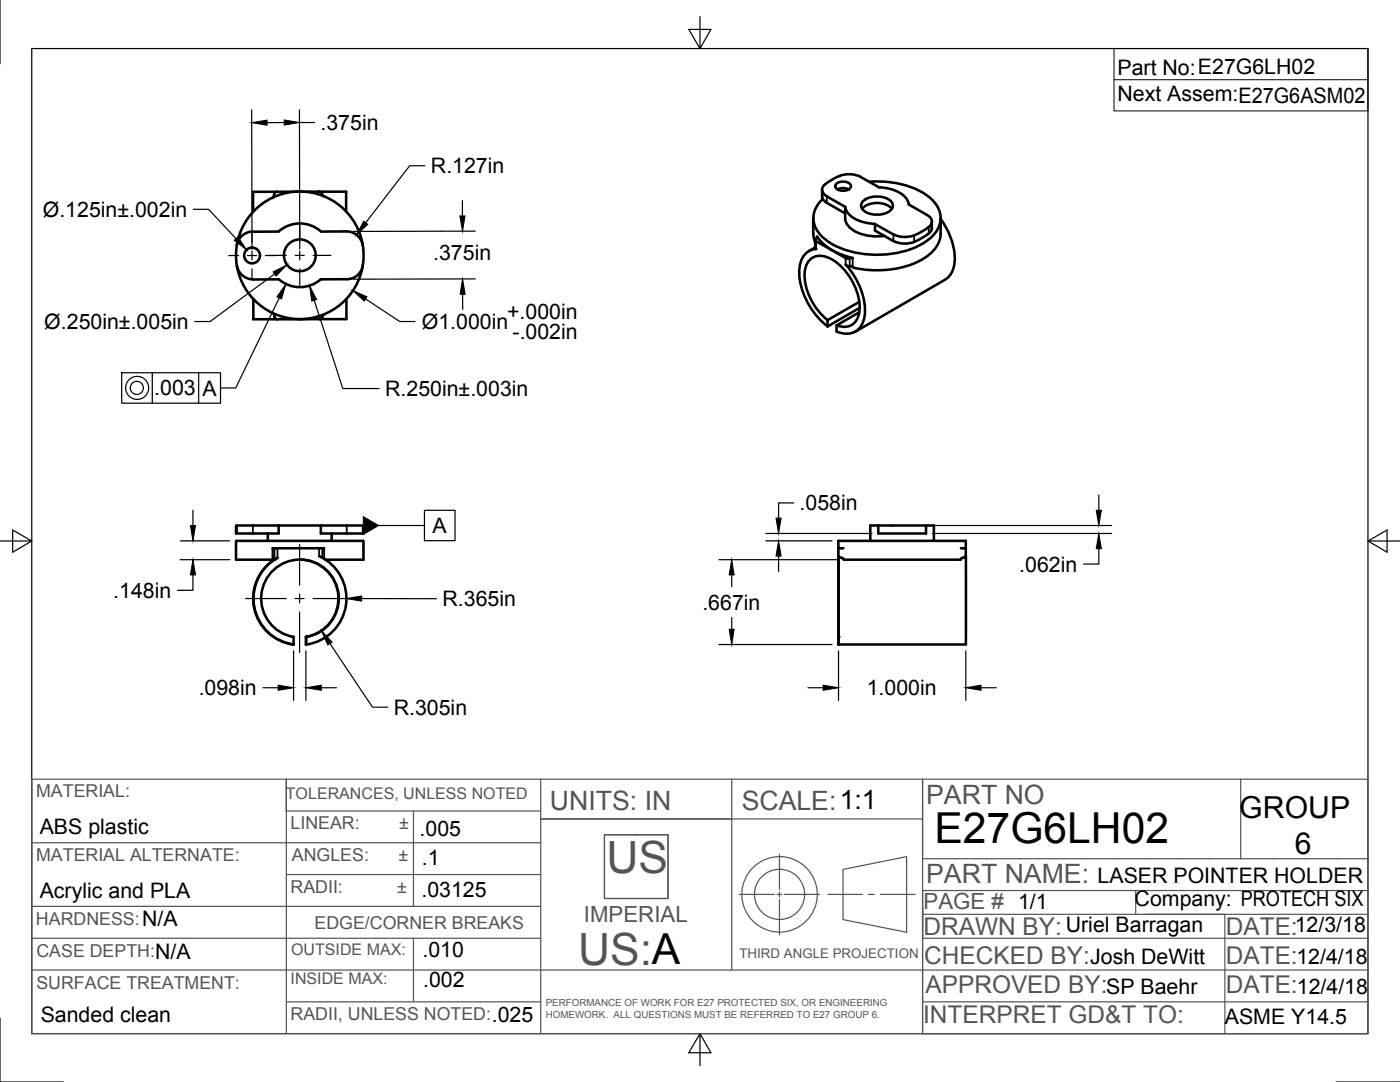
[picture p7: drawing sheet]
<svg xmlns="http://www.w3.org/2000/svg" width="279mm" height="216mm" viewBox="0 0 279 216" stroke-linecap="round" stroke-linejoin="round" font-family="sans-serif">
<!-- layer: Visible -->
<g fill="none" stroke="#000" stroke-width=".51">
<path d="M54.7 38.9h.1M55.3 38.3h-4.8v4M55.3 38.3l13.8-.1v4.1M55.4 38.2a.75 .75 0 0 0-.7 1l-.4 .3M63.7 38.2a.71 .71 0 0 1 .6 .7l.3 .3M164.1 37.9v1.3a1.6 1.6 0 0 0 .9 1.3l3.7 2.1M164.7 36.8a1.33 1.33 0 0 0-.6 1.3 1.33 1.33 0 0 0 .9 1l3.7 2.2M166.9 36.7a2.04 2.04 0 0 1 2.9 .3 1.36 1.36 0 0 1-1.8 1.1 1.21 1.21 0 0 1-1.3-1.1zM167.2 37.8a2.45 2.45 0 0 1 2.2 0M167.6 35.1l1.8-.3a4.6 4.6 0 0 1 2.3 .5l3.7 2.1a6.4 6.4 0 0 1 5.8 2.8l.2 .6 3.6 2.1M167.6 35.1l-1.6 .8-1.3 .9M173.5 36.3a17.3 17.3 0 0 1 12.2 3.2 4.9 4.9 0 0 1 .4 7.6 15.5 15.5 0 0 1-10.5 3.7 16.7 16.7 0 0 1-11.4-3.5 4.8 4.8 0 0 1 0-7.6"/>
<path d="M47.3 53a3.2 3.2 0 0 0 3.2 2.7M50.4 46.2a3.2 3.2 0 0 0-3.1 2.7M50.6 59.7v4h4.8M64 46.2h5.2a3.2 3.2 0 0 1 3.2 2.7M64 46.2a6.4 6.4 0 0 0-8.4 0h-5.2M64.1 55.7a6.4 6.4 0 0 1-8.5 0l-5.1 .1M69.1 59.6v4.1h-5.4M72.4 53a12.7 12.7 0 0 1-12.5 10.7 12.7 12.7 0 0 1-12.6-10.7M72.4 53a12.7 12.7 0 0 0-12.6-14.8 12.7 12.7 0 0 0-12.5 14.8M72.4 53a3.2 3.2 0 0 1-3.2 2.7h-5.2M162.3 43.5v3.1M162.3 46.6l.4 1.8"/>
<path d="M162.7 47.9v1.8h.2M162.7 49.4l-1.3 .7M162.9 47.6l.2-.1v-.3a11.6 11.6 0 0 0 7.1 4.3l-.9 .1-.5-.1M162.9 48.1l5.9 3.4M162.9 47.6l-.2 .2 .2 .3M162.9 49.7a3.7 3.7 0 0 0-3.4 3.9 14.3 14.3 0 0 0 5.7 11.5M168.7 43.5a3.8 3.8 0 0 0 3 3.1l2.7 .6 2.2-.1M168.7 41.3v2.2M168.7 41.3a4 4 0 0 0 3 2.8l2.9 .6M168.8 52.8a13.9 13.9 0 0 1 3.8 10.2 3.7 3.7 0 0 1-5.6 3.2M172.1 41.7a4.3 4.3 0 0 1 5.9 0M172.3 40.1a4.4 4.4 0 0 1 5.7 .3 1.55 1.55 0 0 1-1.3 2.2 4.3 4.3 0 0 1-4.7-1 1.18 1.18 0 0 1 .3-1.5z"/>
<path d="M178.3 46.8l-3.7-2.1v1.3l3.7 2.1M185 42.9a1.33 1.33 0 0 1 1 1.1 1.33 1.33 0 0 1-.6 1.3M185.4 45.3a6.9 6.9 0 0 1-6.6 1.7l-.5-.2M185.4 46.6a6.8 6.8 0 0 1-6.6 1.7l-.5-.2M186 44.2v1.3M186 45.5l-.2 .6-.4 .5M187.7 43.7a12.7 12.7 0 0 1 2.7 9.5 4 4 0 0 1-1.8 2.6l-17.9 10.4M187.7 43.5v3.1M187.7 46.6a6.3 6.3 0 0 1-3.6 5.1 19.3 19.3 0 0 1-13.9 1.6l-.4-.2h-.6l-.4-.3M54.4 62.4l.4 .6M54.7 63.1a.65 .65 0 0 0 .7 .6M54.7 63v.1"/>
<path d="M63.7 63.7h-8.3M64.7 62.7l-.3 .3a.76 .76 0 0 1-.7 .7M165.2 63.9a12.1 12.1 0 0 1-4.6-9.4 3.2 3.2 0 0 1 4.6-3.1 11.5 11.5 0 0 1 6.2 11.2 3 3 0 0 1-4.4 2.3M171.5 62.3l-4.5 2.6v1.3M171.5 60.2l-6.3 3.7M171.5 61.5l-6.3 3.6v-1.2M47.1 104.9h8.5v1.6h-8.5zM53.4 106.5v1.4M54.4 109.4h10.3M54.7 111.7a9.3 9.3 0 0 0-3.9 9.8 9.3 9.3 0 0 0 7.8 7.1M54.7 111.7h-7.6v-3.8h25.4v3.8h-7.5M54.7 111.7l.7-.4a9.3 9.3 0 0 0-4.7 9.8 9.3 9.3 0 0 0 7.9 7.5"/>
<path d="M55.6 104.9h8.4M59.8 111.7a7.8 7.8 0 0 1 7.7 7.1 7.8 7.8 0 0 1-6.4 8.3M63.7 111a9.3 9.3 0 0 1 5.3 9.8 9.3 9.3 0 0 1-7.9 7.8M64 104.9h8.5v1.6h-8.5zM66.2 106.5v1.4M167.3 109.4h1M167.3 111.7v15.4zM167.3 111v17.6v-17.3M167.3 111l.3 .3 .6 .1 .2 .3h23.3l.2-.3 .8-.4v-3.1h-25.4v3.4M175.3 104.9h-1.6v3M175.3 104.9v1.6h9.5v-1.6h1.6v3M175.3 104.9h9.5"/>
<path d="M191.8 109.4h.9M192.8 111v17.6M61.1 127.1h.1M61.1 127.1v1.5M61.1 127.1a7.8 7.8 0 0 0 5.3-11.9 7.8 7.8 0 0 0-13 0 7.8 7.8 0 0 0 5.2 11.9v1.5M167.3 128.6v-1.5v1.5M167.3 128.6h25.4"/>
<circle cx="50.3" cy="51" r="1.58"/>
<circle cx="59.8" cy="50.9" r="3.2"/>
</g>
<!-- layer: Visible Narrow -->
<g fill="none" stroke="#000" stroke-width=".36">
<path d="M165 39.2v1.3M162.9 48.1v1.6M163 47.2v.3M168.8 51.5v1.3M169.6 51.6v1.5M170.2 51.5v1.8M178.3 46.8v1.3M182.4 47v1.3M185.4 45.3v1.3M47.3 104.9v1.6M50.5 104.9v1.6M54.4 109.4v2.3"/>
<path d="M54.7 109.4v2.3M55.4 109.4v1.9M63.7 109.4v1.6M64.3 109.4v1.9M64.7 109.4v2.1M69.2 104.9v1.6M72.4 104.9v1.6"/>
</g>
<!-- layer: Visible -->
<g fill="#000">
<circle cx="54.7" cy="109.4" r=".26"/>
<circle cx="54.7" cy="111.7" r=".26"/>
<circle cx="167.3" cy="127.1" r=".26"/>
</g>
<!-- layer: Border -->
<path d="M0 0v12.7M6.3 9.7h266.7v196.6h-266.7zM139.7 3.3v6.4l2.2-3.8h-4.4l2.2 3.8M0 108h6.3l-3.8-2.2v4.4l3.8-2.2M273 108l3.8 2.2v-4.4l-3.8 2.2h6.3M0 203.2v12.7h12.7M139.7 206.3l-2.2 3.8h4.4l-2.2-3.8v6.3M266.7 215.9h12.6" fill="none" stroke="#000" stroke-width=".24"/>
<!-- layer: Header -->
<g fill="none" stroke="#545454" stroke-width=".24">
<path d="M6.3 155.5h266.7v50.8h-266.7zM107.9 155.5v50.8M146 155.5v38.1M184.1 155.5v50.8M247.6 155.5v15.9M6.3 168.2h101.6M57.1 174.5h50.8M82.5 161.8v19M107.9 161.8h-50.8v-6.3v50.8M107.9 163.4h76.2M120.6 166.6h12.7v12.7h-12.7zM147.5 178.5h7"/>
<path d="M155.1 178.5h.9M155.6 170.4v7.1M155.6 178v1M155.6 179.5v7M156.6 178.5h7M165.2 178.5h6.9M168.2 173.5l12.7-2.6v15.1l-12.7-2.5zM173.3 178.5h1.2M175.7 178.5h6.9M184.1 171.4h88.9M184.1 177.7h88.9M226.7 177.7v4.7"/>
<path d="M6.3 193.6h177.8v6.3h88.9M6.3 180.8h101.6M6.3 187.2h101.6M57.1 199.9h50.8M82.5 187.2v12.7M184.1 185.6v-4.8v6.4h88.9M184.1 187.2v6.4h88.9M184.1 199.9v6.4h88.9M184.1 182.4h88.9M228.6 182.4h15.8v23.9"/>
<circle cx="155.6" cy="178.5" r="7.5"/>
<circle cx="155.6" cy="178.5" r="5"/>
</g>
<g fill="none" stroke="#545454" stroke-width=".2">
<path d="M190.5 171.4h.1M196.8 171.4h.1M203.2 171.4h.1M209.5 171.4h.1M215.9 171.4h.1M222.2 171.4h.1M228.6 171.4h.1M234.9 171.4h.1M241.3 171.4h.1M247.6 171.4h.1M254 171.4h.1M260.3 171.4h.1"/>
<path d="M266.7 171.4h.1M273 171.4h.1"/>
</g>
<!-- layer: Titleblock -->
<path d="M222.3 9.7h50.7v12.4h-50.7zM222.3 15.9h50.7" fill="none" stroke="#000" stroke-width=".2"/>
<!-- layer: Dimensions -->
<g fill="none" stroke="#000" stroke-width=".24">
<path d="M50.2 21.9l.1 27.8M56.7 24.4l-3.4 .1M59.8 21.9v27.8M59.8 24.4h3M84.8 33.1h-3l-8.8 11.3M38.6 41.8h3l5.5 5.8M54.8 54.7l-12.9 9.5h-3M62.7 59.9l5.7 17.6h7.3M73 59.6l6.8 4.6h3M92.3 40v3.1M92.3 58.7v3.1M94.8 46.1l-24.4 .1"/>
<path d="M94.9 55.6l-24.4 .1M219.3 98.8v3M36 107.9h9.8M36 111.7h9.8M38.5 114.7v3.1h-3.1M38.5 101.8v3.1M72.2 119.4l14.9 .1M143.5 111.7h23.6M146 114.7v2.4M152.8 107.9h13.3M152.8 106.5h21.2M155.4 111v3"/>
<path d="M158.4 100.3h-3v3.1M186.1 106.5h35.7M186.1 104.9h35.7M219.3 109.5v3.1h-3M52.5 137.2h3M58.6 129.9v9.9M61.1 129.9v9.9M64.1 137.2h3.1M65.8 128.4l8.5 12.7h3.1M143.5 128.6h22.6M146 123.2v2.4M161.2 137.2h3.1"/>
<path d="M167.3 129.9v9.9M192.7 129.9v9.9M195.8 137.2h3"/>
</g>
<g fill="#000" stroke="#000" stroke-width=".2">
<path d="M50.2 24.5l3.1-.5v1zM56.7 23.9l3.1 .5-3.1 .6zM46.7 48l.8-.7 1.7 2.5zM54.5 54.3l2.8-1.4-2.2 2.2zM61.8 57l1.4 2.8-1 .3zM72.6 44.1l.8 .7-2.3 2.1zM70.4 58l2.8 1.2-.5 .9zM91.8 43.1h1l-.5 3.1zM92.3 55.6l.5 3.1h-1zM38 104.9h1l-.5 3zM38.5 111.7l.5 3h-1zM69.1 119.4l3.1-.5v1z"/>
<path d="M146 111.7l.5 3h-1zM155.4 107.9l.5 3.1h-1zM154.9 103.4h1l-.5 3.1zM218.8 101.8h1l-.5 3.1zM219.3 106.5l.5 3h-1zM55.5 136.7l3.1 .5-3.1 .5zM61.1 137.2l3-.5v1zM64.1 125.9l2.2 2.2-.9 .6zM145.5 125.6h1l-.5 3zM164.3 136.7l3 .5-3 .5zM192.7 137.2l3.1-.5v1z"/>
</g>
<!-- layer: Center Lines -->
<g fill="none" stroke="#000" stroke-width=".24">
<path d="M45.7 51h1.9M49.4 51h1.8M50.3 46.4v1.9M50.3 50.1v1.8M50.3 53.7v1.9M53 51h1.9M53.6 51h3.5M58.9 51h1.8M59.8 44.7v3.6M59.8 50.1v1.8M59.8 53.6v3.6M62.5 51h3.5"/>
<path d="M49 119.4h8.1M58.9 119.4h1.8M59.8 108.6v8.2M59.8 118.5v1.8M62.5 119.4h8.1M59.8 122.1v8.1"/>
</g>
<!-- layer: Annotations -->
<g fill="none" stroke="#000" stroke-width=".24">
<path d="M55.7 59.4l-8.7 18h-3M24.3 74.4h19.7v6h-19.7zM30.4 74.4v6M39.6 74.4v6M75.6 104.9h9.1M84.7 101.8h6.1v6.1h-6.1z"/>
<circle cx="27.3" cy="77.4" r="1.31"/>
<circle cx="27.4" cy="77.4" r="2.3"/>
</g>
<path d="M57.1 56.7l-.9 2.9-.9-.4zM72.5 103.1l3.1 1.8-3.1 1.7z" fill="#000" stroke="#000" stroke-width=".2"/>
<g font-size="8.9" fill="#545454">
<text x="121.1" y="174.1">US</text>
<text x="115.4" y="192.6">US:A</text>
</g>
<text font-size="8.5" x="186.5" y="168.2">E27G6LH02</text>
<g font-size="6">
<text x="247.3" y="163.2">GROUP</text>
<text x="258.4" y="170.4">6</text>
</g>
<g font-size="5.3" fill="#545454">
<text x="109.7" y="161.6">UNITS: IN</text>
<text x="148" y="161.6">SCALE:1:1</text>
<text x="184.8" y="160.4">PART NO</text>
<text x="184.8" y="176.3">PART NAME:</text>
</g>
<g font-size="4.9" fill="#545454">
<text x="184.3" y="186.5">DRAWN BY:</text>
<text x="244.6" y="186.5">DATE:</text>
<text x="184.4" y="192.4">CHECKED BY:</text>
<text x="244.6" y="192.3">DATE:</text>
<text x="184.7" y="198.2">APPROVED BY:</text>
<text x="244.6" y="198.1">DATE:</text>
<text x="184.2" y="204.1">INTERPRET GD&amp;T TO:</text>
</g>
<g font-size="4.4" fill="#545454">
<text x="116.5" y="184">IMPERIAL</text>
<text x="184.3" y="181.5">PAGE # 1/1</text>
</g>
<g font-size="4.3">
<text x="223" y="15">Part No:E27G6LH02</text>
<text x="223" y="20.1">Next Assem:E27G6ASM02</text>
<text x="64" y="25.9">.375in</text>
<text x="86" y="34.6">R.127in</text>
<text x="8.5" y="43.2">Ø.125in±.002in</text>
<text x="86.5" y="51.9">.375in</text>
<text x="8.8" y="65.6">Ø.250in±.005in</text>
<text x="84.2" y="65.6">Ø1.000in</text>
<text x="101.2" y="63.6">+.000in</text>
<text x="102.3" y="67.6">-.002in</text>
<text x="30.8" y="78.9">.003</text>
<text x="40.4" y="78.9">A</text>
<text x="76.9" y="79">R.250in±.003in</text>
<text x="159.6" y="101.9">.058in</text>
<text x="86.3" y="106.4">A</text>
<text x="22.6" y="119.3">.148in</text>
<text x="203.4" y="114.1">.062in</text>
<text x="88.3" y="121">R.365in</text>
<text x="140.2" y="121.7">.667in</text>
<text x="39.6" y="138.7">.098in</text>
<text x="78.6" y="142.6">R.305in</text>
<text x="173" y="138.7">1.000in</text>
<text x="7.9" y="166.5">ABS plastic</text>
<text x="83.7" y="166.7">.005</text>
<text x="84.2" y="172.7">.1</text>
<text x="7.9" y="179.2">Acrylic and PLA</text>
<text x="84.1" y="179">.03125</text>
<text x="219" y="176.1">LASER POINTER HOLDER</text>
<text x="28.3" y="184.8">N/A</text>
<text x="226.4" y="180.8">Company: PROTECH SIX</text>
<text x="258.4" y="185.9">12/3/18</text>
<text x="31" y="191.4">N/A</text>
<text x="84.3" y="191">.010</text>
<text x="212.7" y="186.1">Uriel Barragan</text>
<text x="84.4" y="196.9">.002</text>
<text x="217.6" y="192.4">Josh DeWitt</text>
<text x="258.7" y="192.5">12/4/18</text>
<text x="8.1" y="203.8">Sanded clean</text>
<text x="220.8" y="198.3">SP Baehr</text>
<text x="258.8" y="198.3">12/4/18</text>
<text x="98.1" y="204">.025</text>
<text x="244.4" y="204.3">ASME Y14.5</text>
</g>
<g font-size="3.5" fill="#545454">
<text x="7.2" y="159.1">MATERIAL:</text>
<text x="58" y="165.5">LINEAR:</text>
<text x="79.7" y="165.5">±</text>
<text x="7.2" y="171.8">MATERIAL ALTERNATE:</text>
<text x="58.3" y="171.9">ANGLES:</text>
<text x="79.6" y="171.9">±</text>
<text x="58" y="178.2">RADII:</text>
<text x="79.3" y="178.2">±</text>
<text x="7.2" y="184.5">HARDNESS:</text>
<text x="62.8" y="185.4">EDGE/CORNER BREAKS</text>
<text x="7.3" y="190.9">CASE DEPTH:</text>
<text x="7.3" y="197.3">SURFACE TREATMENT:</text>
<text x="58" y="203.6">RADII, UNLESS NOTED:</text>
</g>
<g font-size="3.2" fill="#545454">
<text x="57.1" y="159.4">TOLERANCES, UNLESS NOTED</text>
<text x="58.1" y="190.6">OUTSIDE MAX:</text>
<text x="58" y="196.4">INSIDE MAX:</text>
</g>
<text font-size="2.7" fill="#545454" x="147.6" y="191.2">THIRD ANGLE PROJECTION</text>
<g font-size="2" fill="#545454">
<text x="108.9" y="200.8">PERFORMANCE OF WORK FOR E27 PROTECTED SIX, OR ENGINEERING</text>
<text x="108.9" y="203.1">HOMEWORK. ALL QUESTIONS MUST BE REFERRED TO E27 GROUP 6.</text>
</g>
</svg>
